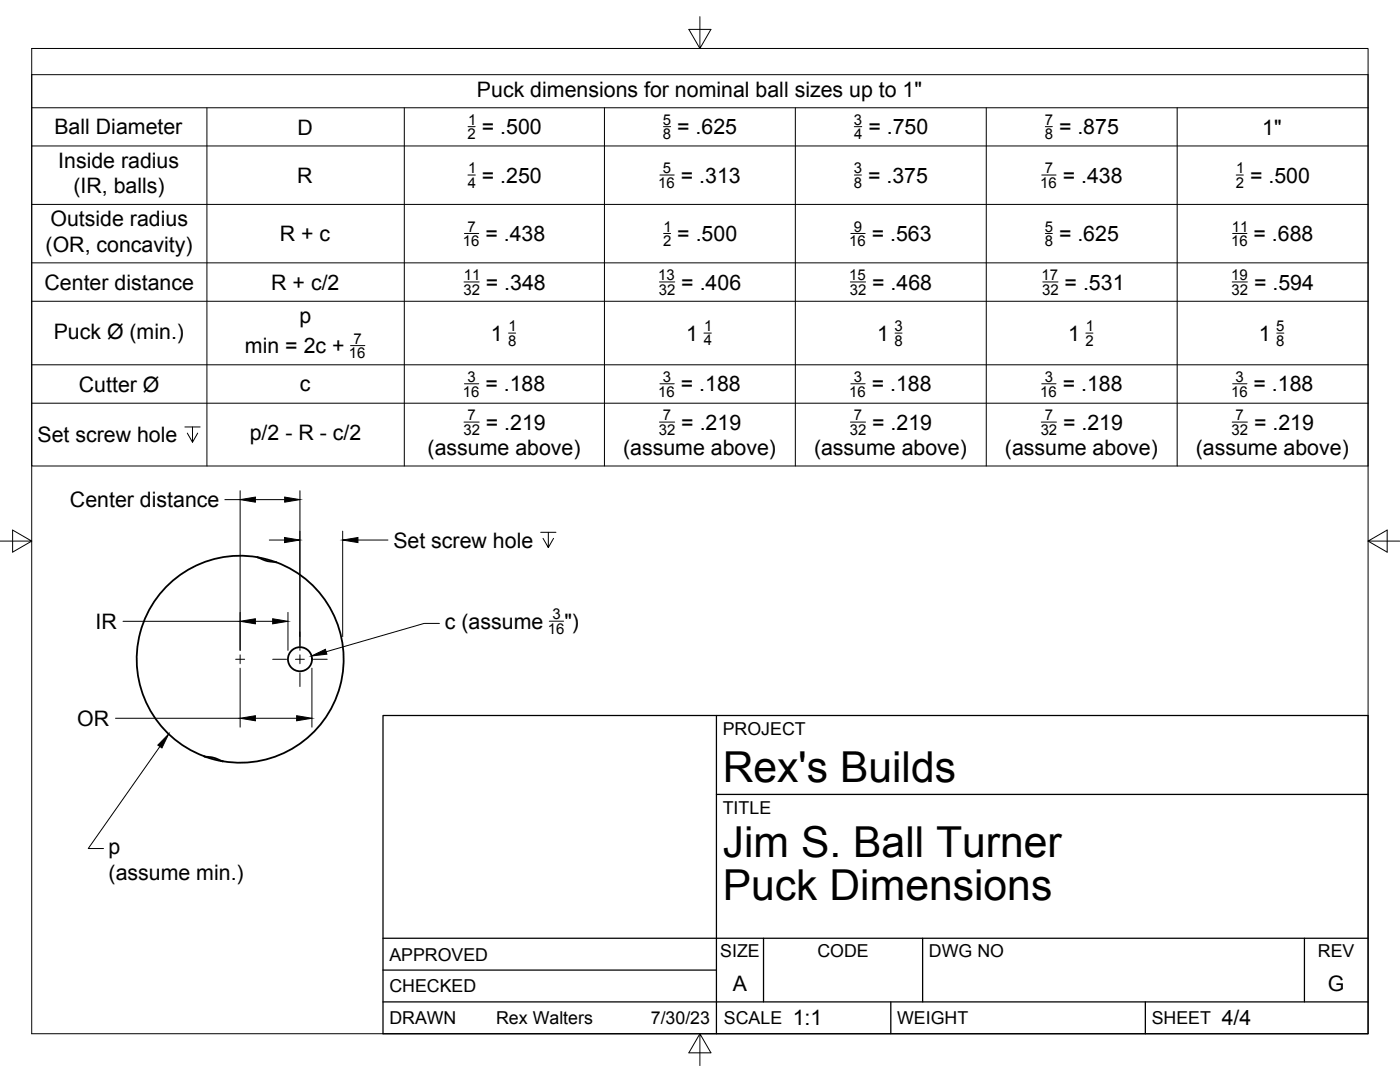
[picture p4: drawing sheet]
<svg xmlns="http://www.w3.org/2000/svg" width="279mm" height="216mm" viewBox="0 0 279 216" stroke-linecap="round" stroke-linejoin="round" font-family="sans-serif">
<!-- layer: Visible -->
<g fill="none" stroke="#000" stroke-width=".36">
<path d="M51.4 111.2a20.6 20.6 0 0 0-23.4 15 20.6 20.6 0 0 0 12.7 24.7M51.4 111.2l3.7 1-1.7-.2zM55.1 112.2a20.6 20.6 0 0 1 12.8 24.7 20.6 20.6 0 0 1-23.4 15M44.5 151.9l-3.8-1 1.8 .3 2 .7"/>
<circle cx="59.9" cy="131.5" r="2.4"/>
</g>
<!-- layer: Border -->
<path d="M6.3 9.7h266.7v196.6h-266.7zM139.7 3.3v6.4l2.2-3.8h-4.4l2.2 3.8M0 108h6.3l-3.8-2.2v4.4l3.8-2.2M273 108l3.8 2.2v-4.4l-3.8 2.2h6.4M139.7 206.3l-2.2 3.8h4.4l-2.2-3.8v6.3" fill="none" stroke="#000" stroke-width=".2"/>
<!-- layer: Titleblock -->
<path d="M76.4 142.8h196.6v63.5h-196.6zM143 158.5h130M143 142.8v63.5M76.4 199.9h196.6M76.4 193.6h66.6M76.4 187.2h196.6M152.4 187.2v12.7M177.8 199.9v6.4M184.1 187.2v12.7M228.6 199.9v6.4M260.3 187.2v12.7" fill="none" stroke="#000" stroke-width=".25"/>
<!-- layer: Custom Tables -->
<g fill="none" stroke="#000" stroke-width=".2">
<path d="M6.3 14.9h266.7v78.1h-266.7zM6.3 21.5h266.7M6.3 29.1h266.7M41.3 21.5v71.5M80.7 21.5v71.5M93.4 34.9h1.5M93.4 25.3h1.4M120.6 21.5v71.5M131.7 34.9h2.9M132.4 25.3h1.4M158.7 21.5v71.5M170.5 25.3h1.5"/>
<path d="M170.5 34.9h1.4M196.8 21.5v71.5M207.9 34.9h2.9M208.6 25.3h1.4M234.9 21.5v71.5M246.7 34.9h1.4M6.3 40.8h266.7M6.3 52.5h266.7M92.6 56.3h3M92.7 46.6h2.8M131.6 56.3h3.1M132.4 46.6h1.4"/>
<path d="M169.7 56.3h3M169.8 46.6h2.9M208.1 56.3h3M208.6 46.6h1.4M245.9 56.3h3M246 46.6h2.9M6.3 60.1h266.7M6.3 72.8h266.7M70 69h2.8M92.7 76.6h2.8M101.5 66.5h1.4M131.7 76.6h2.9"/>
<path d="M140.5 66.5h1.5M169.8 76.6h2.9M178.6 66.5h1.4M207.9 76.6h2.9M216.7 66.5h1.4M246 76.6h2.9M254.8 66.5h1.4M6.3 80.5h266.7M36.9 85.2h3M38.4 85.2v3l-1-1.8M39.5 86.4l-1.1 1.8M92.6 84.2h3"/>
<path d="M131.6 84.2h3M169.7 84.2h3M207.8 84.2h3M245.9 84.2h3"/>
</g>
<!-- layer: Smart Centers -->
<path d="M47 131.6h1.8M47.9 130.7v1.7M54.4 131.6h2.8M59 131.6h1.7M59.9 126.1v2.8M59.9 130.7v1.7M59.9 134.2v2.8M62.5 131.6h2.8" fill="none" stroke="#000" stroke-width=".2"/>
<!-- layer: FD_Dimensions -->
<g fill="none" stroke="#000" stroke-width=".2">
<path d="M44.9 99.7h3M47.9 97.9v31.9M51 99.7h5.8M59.9 97.9v31.9M53.7 107.8h3.1M59.8 106v21M68.4 106v21M71.4 107.8h6M107.9 106.2h3.1M109.4 106.2v3.1l-1-1.9M110.5 107.4l-1.1 1.9M24.6 124h23.3"/>
<path d="M47.9 133.3v11.8M51 124h3.4M57.5 122.2v7.6M62.3 133.3v11.8M87.7 124.4h-3.1l-19.5 5.6M109.6 124h2.9M23.1 143.3h24.8M51 143.3h8.2"/>
</g>
<path d="M47.9 99.7l3.1-.5v1zM56.8 99.2l3.1 .5-3.1 .5zM56.8 107.3l3 .5-3 .5zM68.4 107.8l3-.5v1zM47.9 124l3.1-.5v1zM54.4 123.5l3.1 .5-3.1 .5zM62.2 130.9l2.7-1.3 .3 .9zM47.9 143.3l3.1-.5v1zM59.2 142.8l3.1 .5-3.1 .5z" fill="#000" stroke="#000" stroke-width=".2"/>
<!-- layer: Leaders -->
<path d="M33.7 146.5l-1.4 2.7-.8-.5z" fill="#000" stroke="#000" stroke-width=".2"/>
<path d="M31.9 148.9l-14.3 20.4h3.1" fill="none" stroke="#000" stroke-width=".2"/>
<g font-size="8.5">
<text x="144.3" y="156">Rex's Builds</text>
<text x="144.3" y="171">Jim S. Ball Turner</text>
<text x="144.3" y="179.6">Puck Dimensions</text>
</g>
<g font-size="4.3">
<text x="95.2" y="19.3">Puck dimensions for nominal ball sizes up to 1&quot;</text>
<text x="10.9" y="26.8">Ball Diameter</text>
<text x="59.4" y="26.8">D</text>
<text x="96.2" y="26.8">= .500</text>
<text x="135.1" y="26.8">= .625</text>
<text x="173.3" y="26.8">= .750</text>
<text x="211.3" y="26.8">= .875</text>
<text x="251.9" y="26.8">1&quot;</text>
<text x="11.6" y="33.5">Inside radius</text>
<text x="14.6" y="38.6">(IR, balls)</text>
<text x="59.3" y="36.5">R</text>
<text x="96.2" y="36.4">= .250</text>
<text x="135.9" y="36.4">= .313</text>
<text x="173.2" y="36.4">= .375</text>
<text x="212.1" y="36.4">= .438</text>
<text x="249.5" y="36.4">= .500</text>
<text x="10.1" y="45.1">Outside radius</text>
<text x="9.1" y="50.3">(OR, concavity)</text>
<text x="55.8" y="48.1">R + c</text>
<text x="96.9" y="48.1">= .438</text>
<text x="135.2" y="48.1">= .500</text>
<text x="174" y="48.1">= .563</text>
<text x="211.3" y="48.1">= .625</text>
<text x="250.2" y="48.1">= .688</text>
<text x="8.9" y="57.8">Center distance</text>
<text x="54.1" y="57.8">R + c/2</text>
<text x="97" y="57.8">= .348</text>
<text x="136" y="57.8">= .406</text>
<text x="174.1" y="57.8">= .468</text>
<text x="212.5" y="57.8">= .531</text>
<text x="250.3" y="57.8">= .594</text>
<text x="59.8" y="64.4">p</text>
<text x="10.7" y="67.6">Puck Ø (min.)</text>
<text x="48.9" y="70.5">min = 2c +</text>
<text x="98" y="68">1</text>
<text x="136.9" y="68">1</text>
<text x="175.1" y="68">1</text>
<text x="213.2" y="68">1</text>
<text x="251.2" y="68">1</text>
<text x="15.7" y="78.1">Cutter Ø</text>
<text x="59.9" y="78.1">c</text>
<text x="96.9" y="78.1">= .188</text>
<text x="135.9" y="78.1">= .188</text>
<text x="174" y="78.1">= .188</text>
<text x="212.1" y="78.1">= .188</text>
<text x="250.2" y="78.1">= .188</text>
<text x="7.5" y="88.2">Set screw hole</text>
<text x="49.8" y="87.8">p/2 - R - c/2</text>
<text x="97" y="85.7">= .219</text>
<text x="136" y="85.7">= .219</text>
<text x="174.1" y="85.7">= .219</text>
<text x="212.2" y="85.7">= .219</text>
<text x="250.3" y="85.7">= .219</text>
<text x="85.3" y="90.8">(assume above)</text>
<text x="124.4" y="90.8">(assume above)</text>
<text x="162.5" y="90.8">(assume above)</text>
<text x="200.6" y="90.8">(assume above)</text>
<text x="238.7" y="90.8">(assume above)</text>
<text x="14" y="101.2">Center distance</text>
<text x="78.5" y="109.3">Set screw hole</text>
<text x="19.1" y="125.5">IR</text>
<text x="88.8" y="125.5">c (assume</text>
<text x="112.6" y="125.5">&quot;)</text>
<text x="15.4" y="144.8">OR</text>
<text x="21.7" y="170.4">p</text>
<text x="21.7" y="175.5">(assume min.)</text>
<text x="146.3" y="197.7">A</text>
<text x="265" y="197.7">G</text>
<text x="158.2" y="204.6">1:1</text>
<text x="243.8" y="204.6">4/4</text>
</g>
<g font-size="3.5">
<text x="144.3" y="146.6">PROJECT</text>
<text x="144.3" y="162.3">TITLE</text>
<text x="77.7" y="191.7">APPROVED</text>
<text x="143.7" y="191">SIZE</text>
<text x="163.1" y="191">CODE</text>
<text x="185.4" y="191">DWG NO</text>
<text x="263" y="191">REV</text>
<text x="77.7" y="198">CHECKED</text>
<text x="77.7" y="204.4">DRAWN</text>
<text x="99" y="204.4">Rex Walters</text>
<text x="129.9" y="204.4">7/30/23</text>
<text x="144.5" y="204.4">SCALE</text>
<text x="179" y="204.4">WEIGHT</text>
<text x="229.8" y="204.4">SHEET</text>
</g>
<g font-size="3">
<text x="93.3" y="27.8">2</text>
<text x="93.4" y="24.9">1</text>
<text x="132.3" y="24.9">5</text>
<text x="132.3" y="27.8">8</text>
<text x="170.4" y="24.9">3</text>
<text x="170.5" y="27.8">4</text>
<text x="208.5" y="24.9">7</text>
<text x="208.5" y="27.8">8</text>
<text x="93.4" y="34.6">1</text>
<text x="132.3" y="34.6">5</text>
<text x="170.4" y="34.6">3</text>
<text x="208.5" y="34.6">7</text>
<text x="246.7" y="34.6">1</text>
<text x="93.3" y="37.4">4</text>
<text x="131.4" y="37.5">16</text>
<text x="170.4" y="37.5">8</text>
<text x="207.6" y="37.5">16</text>
<text x="246.6" y="37.4">2</text>
<text x="93.3" y="46.2">7</text>
<text x="132.4" y="46.2">1</text>
<text x="170.4" y="46.2">9</text>
<text x="208.5" y="46.2">5</text>
<text x="245.9" y="46.2">11</text>
<text x="92.4" y="49.1">16</text>
<text x="132.4" y="49.1">2</text>
<text x="169.5" y="49.1">16</text>
<text x="208.5" y="49.1">8</text>
<text x="245.7" y="49.1">16</text>
<text x="92.5" y="58.8">32</text>
<text x="92.6" y="55.9">11</text>
<text x="131.4" y="55.9">13</text>
<text x="131.5" y="58.8">32</text>
<text x="169.5" y="55.9">15</text>
<text x="169.6" y="58.8">32</text>
<text x="207.9" y="55.9">17</text>
<text x="208" y="58.8">32</text>
<text x="245.7" y="55.9">19</text>
<text x="245.8" y="58.8">32</text>
<text x="69.6" y="71.5">16</text>
<text x="70.5" y="68.6">7</text>
<text x="101.4" y="69">8</text>
<text x="101.5" y="66.1">1</text>
<text x="140.4" y="68.9">4</text>
<text x="140.5" y="66.1">1</text>
<text x="178.5" y="66.1">3</text>
<text x="178.5" y="69">8</text>
<text x="216.6" y="69">2</text>
<text x="216.7" y="66.1">1</text>
<text x="254.7" y="66.1">5</text>
<text x="254.7" y="69">8</text>
<text x="93.3" y="76.2">3</text>
<text x="132.3" y="76.2">3</text>
<text x="170.4" y="76.2">3</text>
<text x="208.5" y="76.2">3</text>
<text x="246.6" y="76.2">3</text>
<text x="92.4" y="79.1">16</text>
<text x="93.3" y="83.9">7</text>
<text x="131.4" y="79.1">16</text>
<text x="132.3" y="83.9">7</text>
<text x="169.5" y="79.1">16</text>
<text x="170.4" y="83.9">7</text>
<text x="207.6" y="79.1">16</text>
<text x="208.5" y="83.9">7</text>
<text x="245.7" y="79.1">16</text>
<text x="246.6" y="83.9">7</text>
<text x="92.5" y="86.7">32</text>
<text x="131.5" y="86.7">32</text>
<text x="169.6" y="86.7">32</text>
<text x="207.7" y="86.7">32</text>
<text x="245.8" y="86.7">32</text>
<text x="110.2" y="123.6">3</text>
<text x="109.3" y="126.5">16</text>
</g>
</svg>
